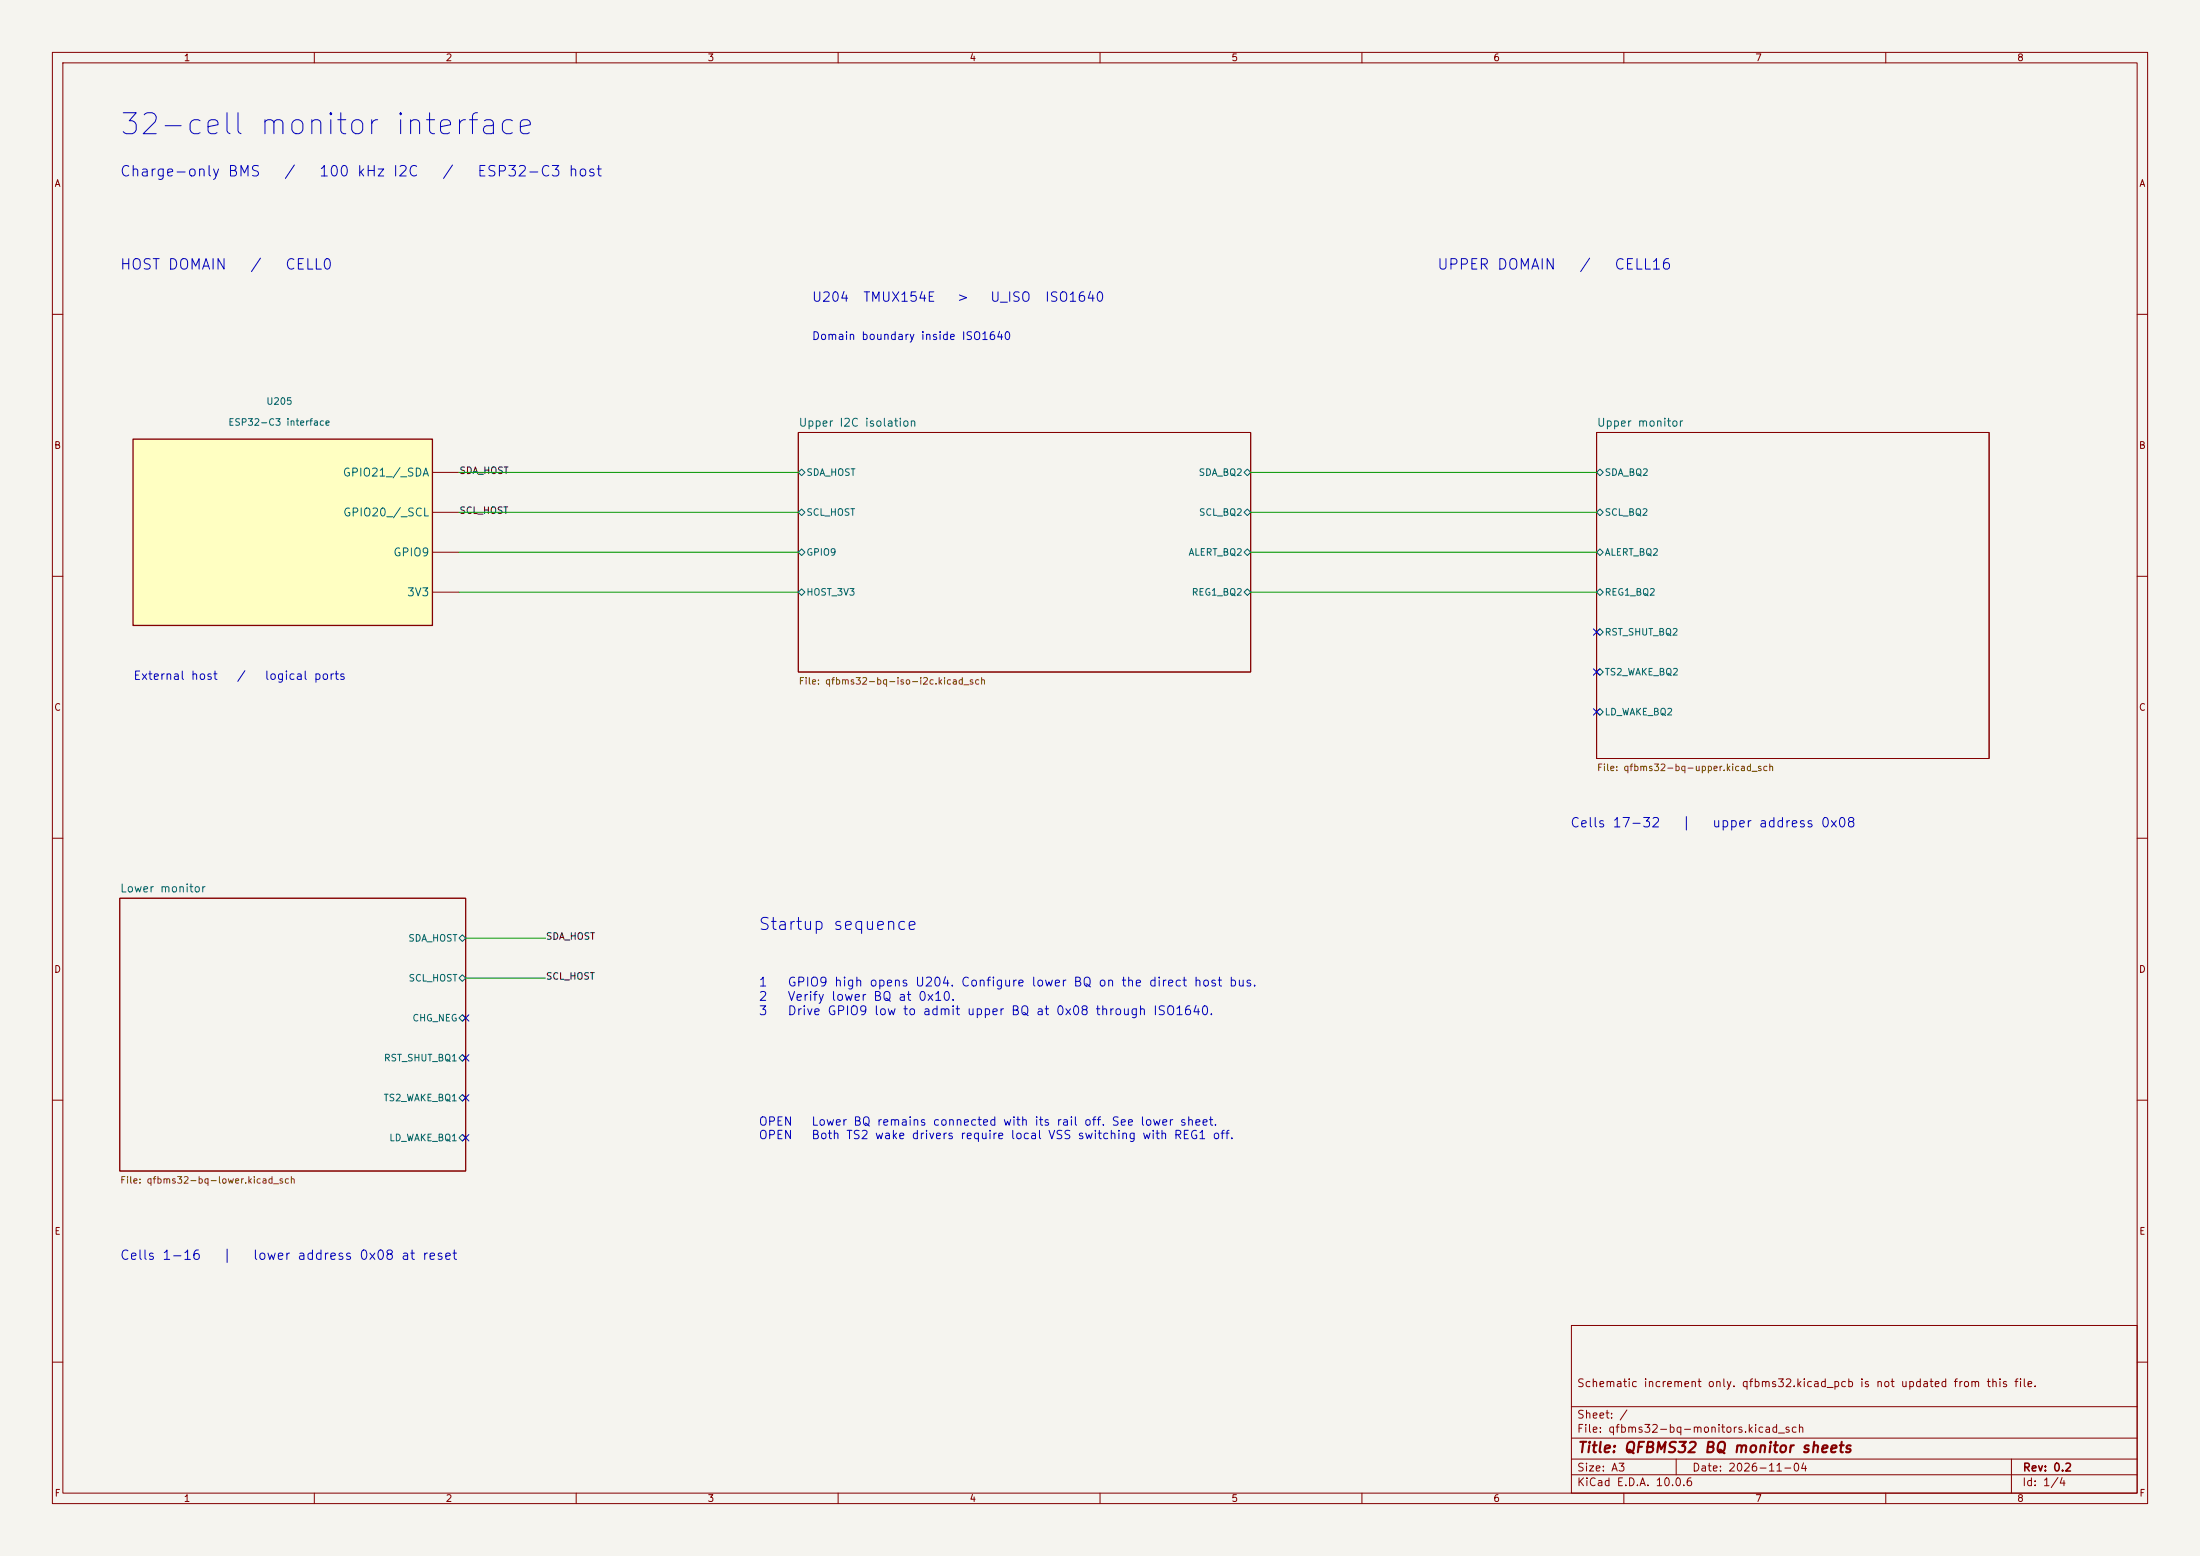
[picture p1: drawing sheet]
(kicad_sch
 (version 20260101)
 (generator "eeschema")
 (generator_version "10.0")
 (paper "A3")
 (title_block
  (title "QFBMS32 BQ monitor sheets")
  (date "2026-11-04")
  (rev "0.2")
  (comment 1 "Schematic increment only. qfbms32.kicad_pcb is not updated from this file."))
 (lib_symbols
  (symbol "qfbms:Host_interface" (pin_numbers (hide yes)) (in_bom no) (on_board no) (property "Reference" "U" (at 0 24 0) (effects (font (size 1.5 1.5)))) (property "Value" "ESP32-C3 interface" (at 0 20 0) (effects (font (size 1.5 1.5)))) (symbol "Host_interface_0_1" (rectangle (start -27.94 17.78) (end 29.21 -17.78) (stroke (width 0.25) (type default)) (fill (type background)))) (symbol "Host_interface_1_1" (pin passive line (at 34.29 11.43 180) (length 5.08) (name "GPIO21 / SDA" (effects (font (size 1.524 1.524)))) (number "1" (effects (font (size 1 1))))) (pin passive line (at 34.29 3.8099999999999996 180) (length 5.08) (name "GPIO20 / SCL" (effects (font (size 1.524 1.524)))) (number "2" (effects (font (size 1 1))))) (pin passive line (at 34.29 -3.8100000000000005 180) (length 5.08) (name "GPIO9" (effects (font (size 1.524 1.524)))) (number "3" (effects (font (size 1 1))))) (pin passive line (at 34.29 -11.43 180) (length 5.08) (name "3V3" (effects (font (size 1.524 1.524)))) (number "4" (effects (font (size 1 1))))))))
 (wire
  (pts (xy 87.63 90.17) (xy 152.4 90.17))
  (stroke (width 0) (type default)))
 (wire
  (pts (xy 88.9 179.07) (xy 104.14 179.07))
  (stroke (width 0) (type default)))
 (wire
  (pts (xy 87.63 97.79) (xy 152.4 97.79))
  (stroke (width 0) (type default)))
 (wire
  (pts (xy 88.9 186.69) (xy 104.14 186.69))
  (stroke (width 0) (type default)))
 (wire
  (pts (xy 87.63 105.41) (xy 152.4 105.41))
  (stroke (width 0) (type default)))
 (wire
  (pts (xy 87.63 113.03) (xy 152.4 113.03))
  (stroke (width 0) (type default)))
 (wire
  (pts (xy 238.76 90.17) (xy 304.8 90.17))
  (stroke (width 0) (type default)))
 (wire
  (pts (xy 238.76 97.79) (xy 304.8 97.79))
  (stroke (width 0) (type default)))
 (wire
  (pts (xy 238.76 105.41) (xy 304.8 105.41))
  (stroke (width 0) (type default)))
 (wire
  (pts (xy 238.76 113.03) (xy 304.8 113.03))
  (stroke (width 0) (type default)))
 (text "32-cell monitor interface"
  (at 22.86 21.59 0)
  (effects (font (size 4 4)) (justify left top)))
 (text "Charge-only BMS   /   100 kHz I2C   /   ESP32-C3 host"
  (at 22.86 31.75 0)
  (effects (font (size 2 2)) (justify left top)))
 (symbol
  (lib_id "qfbms:Host_interface")
  (at 53.34 101.6 0)
  (unit 1)
  (body_style 1)
  (exclude_from_sim no)
  (in_bom no)
  (on_board no)
  (in_pos_files no)
  (dnp no)
  (property "Reference" "U205" (at 53.34 76.6 0) (effects (font (size 1.27 1.27))))
  (property "Value" "ESP32-C3 interface" (at 53.34 80.6 0) (effects (font (size 1.27 1.27))))
  (property "Footprint" "" (at 53.34 101.6 0) (hide yes) (effects (font (size 1.27 1.27))))
  (property "Datasheet" "~" (at 53.34 101.6 0) (hide yes) (effects (font (size 1.27 1.27)))) (pin "1")
  (pin "2")
  (pin "3")
  (pin "4"))
 (text "External host   /   logical ports"
  (at 25.4 128.27 0)
  (effects (font (size 1.6 1.6)) (justify left top)))
 (sheet
  (at 152.4 82.55)
  (size 86.36 45.72)
  (exclude_from_sim no)
  (in_bom yes)
  (on_board yes)
  (dnp no)
  (fields_autoplaced yes)
  (stroke (width 0.1524) (type solid))
  (fill (color 0 0 0 0.0000))
  (property "Sheetname" "Upper I2C isolation" (at 152.4 81.55 0) (effects (font (size 1.524 1.524)) (justify left bottom)))
  (property "Sheetfile" "qfbms32-bq-iso-i2c.kicad_sch" (at 152.4 129.26999999999998 0) (effects (font (size 1.27 1.27)) (justify left top)))
  (pin "SDA_BQ2" bidirectional (at 238.76 90.17 0) (effects (font (size 1.27 1.27)) (justify right)))
  (pin "SCL_BQ2" bidirectional (at 238.76 97.79 0) (effects (font (size 1.27 1.27)) (justify right)))
  (pin "ALERT_BQ2" bidirectional (at 238.76 105.41 0) (effects (font (size 1.27 1.27)) (justify right)))
  (pin "REG1_BQ2" bidirectional (at 238.76 113.03 0) (effects (font (size 1.27 1.27)) (justify right)))
  (pin "SDA_HOST" bidirectional (at 152.4 90.17 180) (effects (font (size 1.27 1.27)) (justify left)))
  (pin "SCL_HOST" bidirectional (at 152.4 97.79 180) (effects (font (size 1.27 1.27)) (justify left)))
  (pin "GPIO9" bidirectional (at 152.4 105.41 180) (effects (font (size 1.27 1.27)) (justify left)))
  (pin "HOST_3V3" bidirectional (at 152.4 113.03 180) (effects (font (size 1.27 1.27)) (justify left))))
 (no_connect (at 304.8 120.65))
 (no_connect (at 304.8 128.27))
 (no_connect (at 304.8 135.89))
 (sheet
  (at 304.8 82.55)
  (size 74.93 62.23)
  (exclude_from_sim no)
  (in_bom yes)
  (on_board yes)
  (dnp no)
  (fields_autoplaced yes)
  (stroke (width 0.1524) (type solid))
  (fill (color 0 0 0 0.0000))
  (property "Sheetname" "Upper monitor" (at 304.8 81.55 0) (effects (font (size 1.524 1.524)) (justify left bottom)))
  (property "Sheetfile" "qfbms32-bq-upper.kicad_sch" (at 304.8 145.78 0) (effects (font (size 1.27 1.27)) (justify left top)))
  (pin "SDA_BQ2" bidirectional (at 304.8 90.17 180) (effects (font (size 1.27 1.27)) (justify left)))
  (pin "SCL_BQ2" bidirectional (at 304.8 97.79 180) (effects (font (size 1.27 1.27)) (justify left)))
  (pin "ALERT_BQ2" bidirectional (at 304.8 105.41 180) (effects (font (size 1.27 1.27)) (justify left)))
  (pin "REG1_BQ2" bidirectional (at 304.8 113.03 180) (effects (font (size 1.27 1.27)) (justify left)))
  (pin "RST_SHUT_BQ2" bidirectional (at 304.8 120.65 180) (effects (font (size 1.27 1.27)) (justify left)))
  (pin "TS2_WAKE_BQ2" bidirectional (at 304.8 128.27 180) (effects (font (size 1.27 1.27)) (justify left)))
  (pin "LD_WAKE_BQ2" bidirectional (at 304.8 135.89 180) (effects (font (size 1.27 1.27)) (justify left))))
 (no_connect (at 88.9 194.31))
 (no_connect (at 88.9 201.93))
 (no_connect (at 88.9 209.55))
 (no_connect (at 88.9 217.17))
 (sheet
  (at 22.86 171.45)
  (size 66.04 52.07)
  (exclude_from_sim no)
  (in_bom yes)
  (on_board yes)
  (dnp no)
  (fields_autoplaced yes)
  (stroke (width 0.1524) (type solid))
  (fill (color 0 0 0 0.0000))
  (property "Sheetname" "Lower monitor" (at 22.86 170.45 0) (effects (font (size 1.524 1.524)) (justify left bottom)))
  (property "Sheetfile" "qfbms32-bq-lower.kicad_sch" (at 22.86 224.51999999999998 0) (effects (font (size 1.27 1.27)) (justify left top)))
  (pin "SDA_HOST" bidirectional (at 88.9 179.07 0) (effects (font (size 1.27 1.27)) (justify right)))
  (pin "SCL_HOST" bidirectional (at 88.9 186.69 0) (effects (font (size 1.27 1.27)) (justify right)))
  (pin "CHG_NEG" bidirectional (at 88.9 194.31 0) (effects (font (size 1.27 1.27)) (justify right)))
  (pin "RST_SHUT_BQ1" bidirectional (at 88.9 201.93 0) (effects (font (size 1.27 1.27)) (justify right)))
  (pin "TS2_WAKE_BQ1" bidirectional (at 88.9 209.55 0) (effects (font (size 1.27 1.27)) (justify right)))
  (pin "LD_WAKE_BQ1" bidirectional (at 88.9 217.17 0) (effects (font (size 1.27 1.27)) (justify right))))
 (label "SDA_HOST"
  (at 87.63 90.17 0)
  (fields_autoplaced yes)
  (effects (font (size 1.27 1.27)) (justify left)))
 (label "SDA_HOST"
  (at 104.14 179.07 0)
  (fields_autoplaced yes)
  (effects (font (size 1.27 1.27)) (justify left)))
 (label "SCL_HOST"
  (at 87.63 97.79 0)
  (fields_autoplaced yes)
  (effects (font (size 1.27 1.27)) (justify left)))
 (label "SCL_HOST"
  (at 104.14 186.69 0)
  (fields_autoplaced yes)
  (effects (font (size 1.27 1.27)) (justify left)))
 (text "HOST DOMAIN   /   CELL0"
  (at 22.86 49.53 0)
  (effects (font (size 2 2)) (justify left top)))
 (text "UPPER DOMAIN   /   CELL16"
  (at 274.32 49.53 0)
  (effects (font (size 2 2)) (justify left top)))
 (text "U204  TMUX154E   >   U_ISO  ISO1640"
  (at 154.94 55.88 0)
  (effects (font (size 1.8 1.8)) (justify left top)))
 (text "Domain boundary inside ISO1640"
  (at 154.94 63.5 0)
  (effects (font (size 1.5 1.5)) (justify left top)))
 (text "Cells 17-32   |   upper address 0x08"
  (at 299.72 156.21 0)
  (effects (font (size 1.8 1.8)) (justify left top)))
 (text "Cells 1-16   |   lower address 0x08 at reset"
  (at 22.86 238.76 0)
  (effects (font (size 1.8 1.8)) (justify left top)))
 (text "Startup sequence"
  (at 144.78 175.26 0)
  (effects (font (size 2.3 2.3)) (justify left top)))
 (text "1   GPIO9 high opens U204. Configure lower BQ on the direct host bus.\n2   Verify lower BQ at 0x10.\n3   Drive GPIO9 low to admit upper BQ at 0x08 through ISO1640."
  (at 144.78 186.69 0)
  (effects (font (size 1.7 1.7)) (justify left top)))
 (text "OPEN   Lower BQ remains connected with its rail off. See lower sheet.\nOPEN   Both TS2 wake drivers require local VSS switching with REG1 off."
  (at 144.78 213.36 0)
  (effects (font (size 1.6 1.6)) (justify left top)))
 (sheet_instances
  (path ""
   (page "1")))
 (embedded_fonts no))
